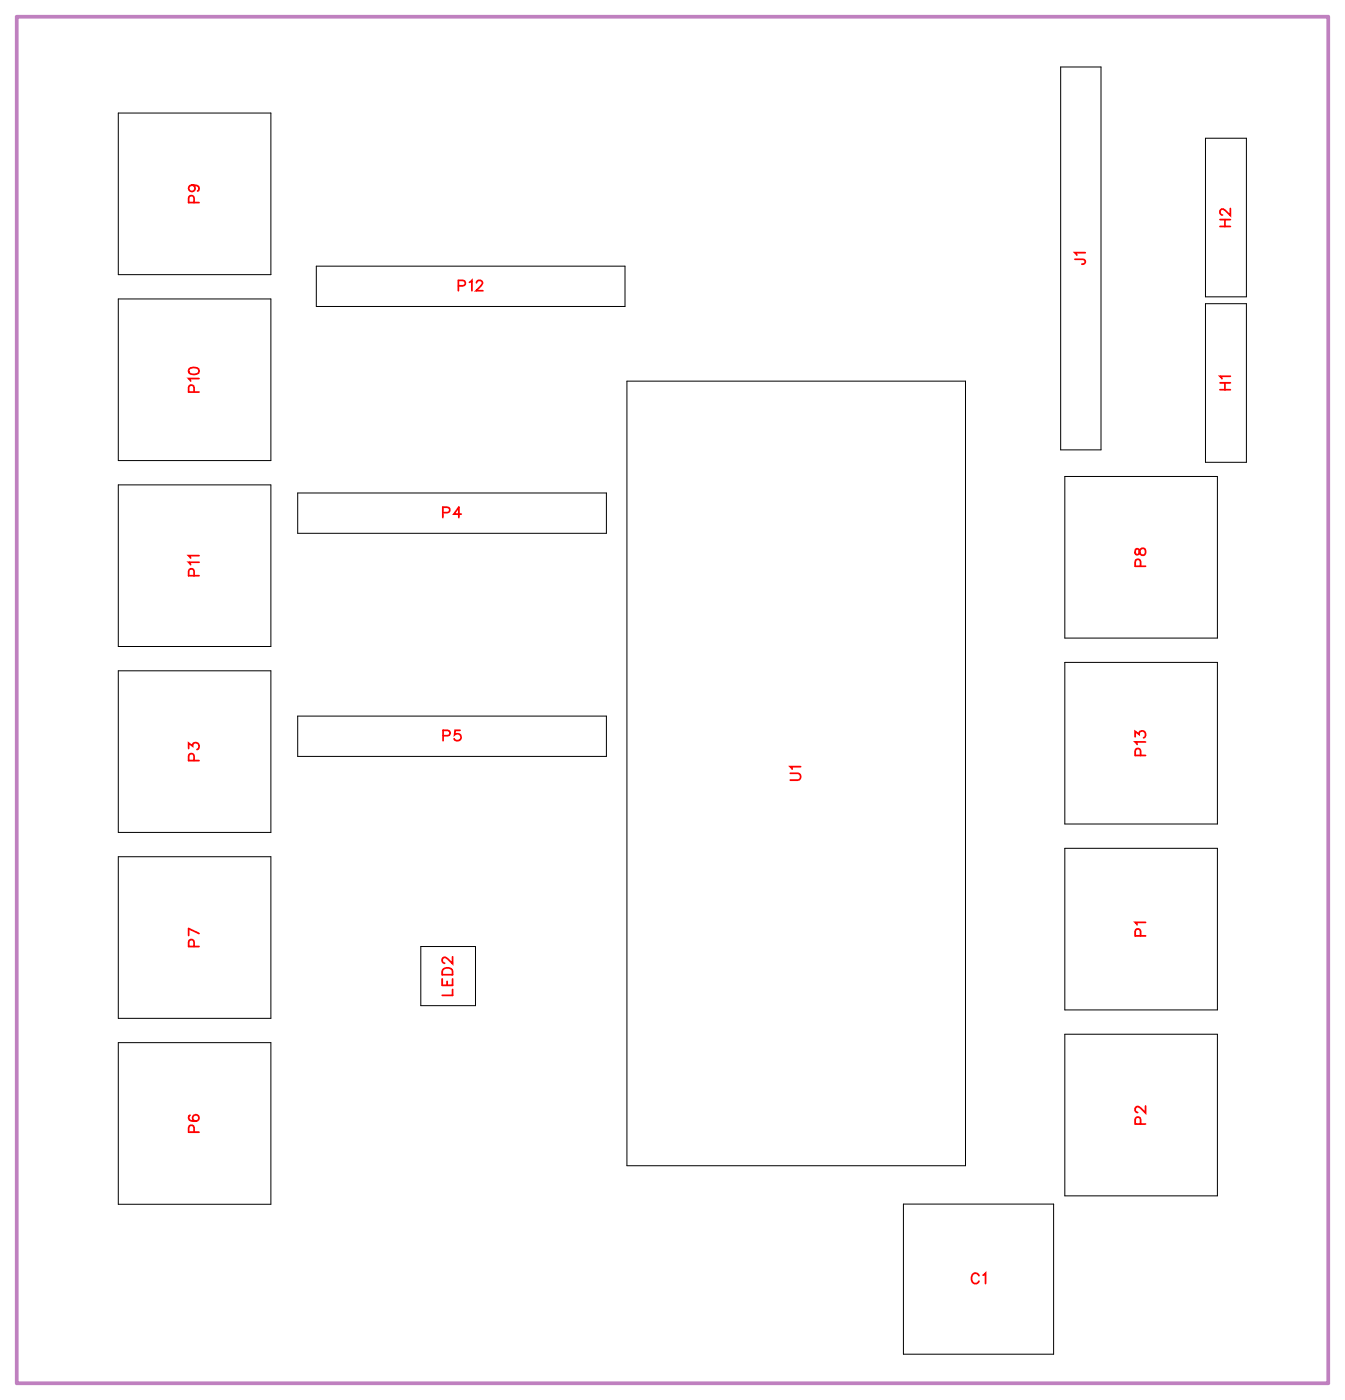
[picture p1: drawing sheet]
<svg xmlns="http://www.w3.org/2000/svg" width="92mm" height="96mm" viewBox="0 0 92 96" stroke-linecap="round" stroke-linejoin="round" font-family="sans-serif">
<path d="M1.1 1.1h89.6v93.4h-89.6z" fill="none" stroke="#bf80bf" stroke-width=".25"/>
<g fill="none" stroke="#000" stroke-width=".07">
<path d="M8.1 7.7h10.4v11.1h-10.4zM21.6 18.2h21.1v2.7h-21.1zM72.4 4.6h2.8v26.1h-2.8zM82.3 9.4h2.8v10.9h-2.8zM8.1 20.4h10.4v11.1h-10.4zM8.1 33.1h10.4v11.1h-10.4zM20.3 33.7h21.1v2.7h-21.1zM42.8 26h23.1v53.6h-23.1zM72.7 32.5h10.4v11.1h-10.4zM82.3 20.7h2.8v10.9h-2.8zM8.1 45.8h10.4v11.1h-10.4zM8.1 58.5h10.4v11.1h-10.4z"/>
<path d="M20.3 48.9h21.1v2.8h-21.1zM72.7 57.9h10.4v11.1h-10.4zM72.7 45.2h10.4v11.1h-10.4zM8.1 71.2h10.4v11.1h-10.4zM28.7 64.7h3.8v4h-3.8zM72.7 70.6h10.4v11.1h-10.4zM61.7 82.2h10.2v10.3h-10.2z"/>
</g>
<g fill="none" stroke="#f00" stroke-width=".12">
<path d="M13.1 12.6a.22 .22 0 0 1 .2 .3 .22 .22 0 0 1-.3 .1 .22 .22 0 0 1 0-.3l.1-.1a.34 .34 0 0 1 .5 .3l-.1 .2M13.2 13.8v-.4h-.3v.4h.7M31.3 19.5h.4v-.3h-.4v.7M32 19.3l.2-.1v.7M32.5 19.3l.2-.1h.1l.1 .1-.1 .2-.3 .4h.5M73.4 17.7h.6l.1 .3h-.2M74.1 17.3h-.7l.1 .1M83.3 15.5h.7M83.3 15h.7M83.6 15v.5M84 14.2v.5l-.3-.3-.3-.1-.1 .1v.1l.2 .2M12.9 25.2l.3-.1a.3 .3 0 0 1 .4 .3 .38 .38 0 0 1-.4 .2 .38 .38 0 0 1-.3-.3z"/>
<path d="M13.2 26.8v-.4l-.3-.1v.5h.7M13.2 39.3v-.4h-.3v.4h.7M13.6 25.9h-.7l.1 .1M13.6 38.4h-.7l.1 .2M13.6 38h-.7l.1 .1M30.2 35h.4l.1-.3-.5-.1v.8M31.5 35.1h-.5l.3-.5v.8M77.5 37.5v.4h.2l.3-.4a.24 .24 0 0 1 .2 .2 .24 .24 0 0 1-.2 .2l-.2-.1-.1-.3zM77.9 38.7l-.1-.4-.2-.1-.1 .5h.7M83.3 26.6h.7M83.3 26.2h.7M83.6 26.2v.4"/>
<path d="M84 25.7h-.7l.1 .2M12.9 51.1v-.3l.3 .2a.24 .24 0 0 1 .3-.2 .24 .24 0 0 1 0 .4M13.2 52v-.4l-.3-.1v.5h.7M30.2 50.3l.5-.1v-.2l-.5-.1v.7M31.4 49.9h-.3l-.1 .3a.25 .25 0 0 1 .4 0 .25 .25 0 0 1 0 .4 .25 .25 0 0 1-.4-.1M54 52.8h.5l.2 .2-.1 .3h-.6M54.7 52.4h-.7l.1 .1M77.5 50.3v-.3l.3 .2a.24 .24 0 0 1 .3-.2 .24 .24 0 0 1 0 .4M77.9 51.6l-.1-.4h-.2l-.1 .4h.7M78.2 50.7h-.7l.1 .2M13 76.2h-.1a.35 .35 0 0 0 .3 .4 .35 .35 0 0 0 .4-.2 .22 .22 0 0 0-.2-.3 .22 .22 0 0 0-.3 .2 .22 .22 0 0 0 .3 .3M13.2 77.3v-.4h-.3v.4h.7"/>
<path d="M13.2 64.7v-.4l-.3-.1v.5h.7M13.6 63.8l-.7-.4v.5M30.2 66.9v.4h.7v-.4M30.2 66.2a.39 .39 0 0 1 .7 .1v.3h-.7zM30.5 67v.3M30.9 65.4v.4l-.3-.3-.3-.1-.1 .1v.2l.2 .1M30.9 67.6v.4h-.7M77.9 63.9l-.1-.4h-.2l-.1 .4h.7M77.9 76.8l-.1-.4-.2-.1-.1 .5h.7M78.2 63h-.7l.1 .2M78.2 75.6v.4l-.3-.3-.3-.1-.1 .1v.2l.2 .1M66.8 87.1a.26 .26 0 0 0-.3-.1 .26 .26 0 0 0-.2 .2v.2a.26 .26 0 0 0 .2 .3 .26 .26 0 0 0 .3-.2"/>
<path d="M67.1 87.1l.2-.1v.7"/>
</g>
<g font-size="1.2" fill="#fff">
<text x="13.9" y="13.9" transform="rotate(-90 13.9 13.9)">P9</text>
<text x="84.3" y="15.5" transform="rotate(-90 84.3 15.5)">H2</text>
<text x="31.2" y="20.2">P12</text>
<text x="74.4" y="18.1" transform="rotate(-90 74.4 18.1)">J1</text>
<text x="13.9" y="26.8" transform="rotate(-90 13.9 26.8)">P10</text>
<text x="84.3" y="26.7" transform="rotate(-90 84.3 26.7)">H1</text>
<text x="30.2" y="35.7">P4</text>
<text x="13.9" y="39.4" transform="rotate(-90 13.9 39.4)">P11</text>
<text x="78.5" y="38.7" transform="rotate(-90 78.5 38.7)">P8</text>
<text x="13.9" y="52" transform="rotate(-90 13.9 52)">P3</text>
<text x="30.2" y="50.9">P5</text>
<text x="55" y="53.4" transform="rotate(-90 55 53.4)">U1</text>
<text x="78.5" y="51.7" transform="rotate(-90 78.5 51.7)">P13</text>
<text x="13.9" y="64.7" transform="rotate(-90 13.9 64.7)">P7</text>
<text x="78.5" y="64" transform="rotate(-90 78.5 64)">P1</text>
<text x="31.2" y="68.1" transform="rotate(-90 31.2 68.1)">LED2</text>
<text x="13.9" y="77.4" transform="rotate(-90 13.9 77.4)">P6</text>
<text x="78.5" y="76.8" transform="rotate(-90 78.5 76.8)">P2</text>
<text x="66.3" y="88">C1</text>
</g>
</svg>
